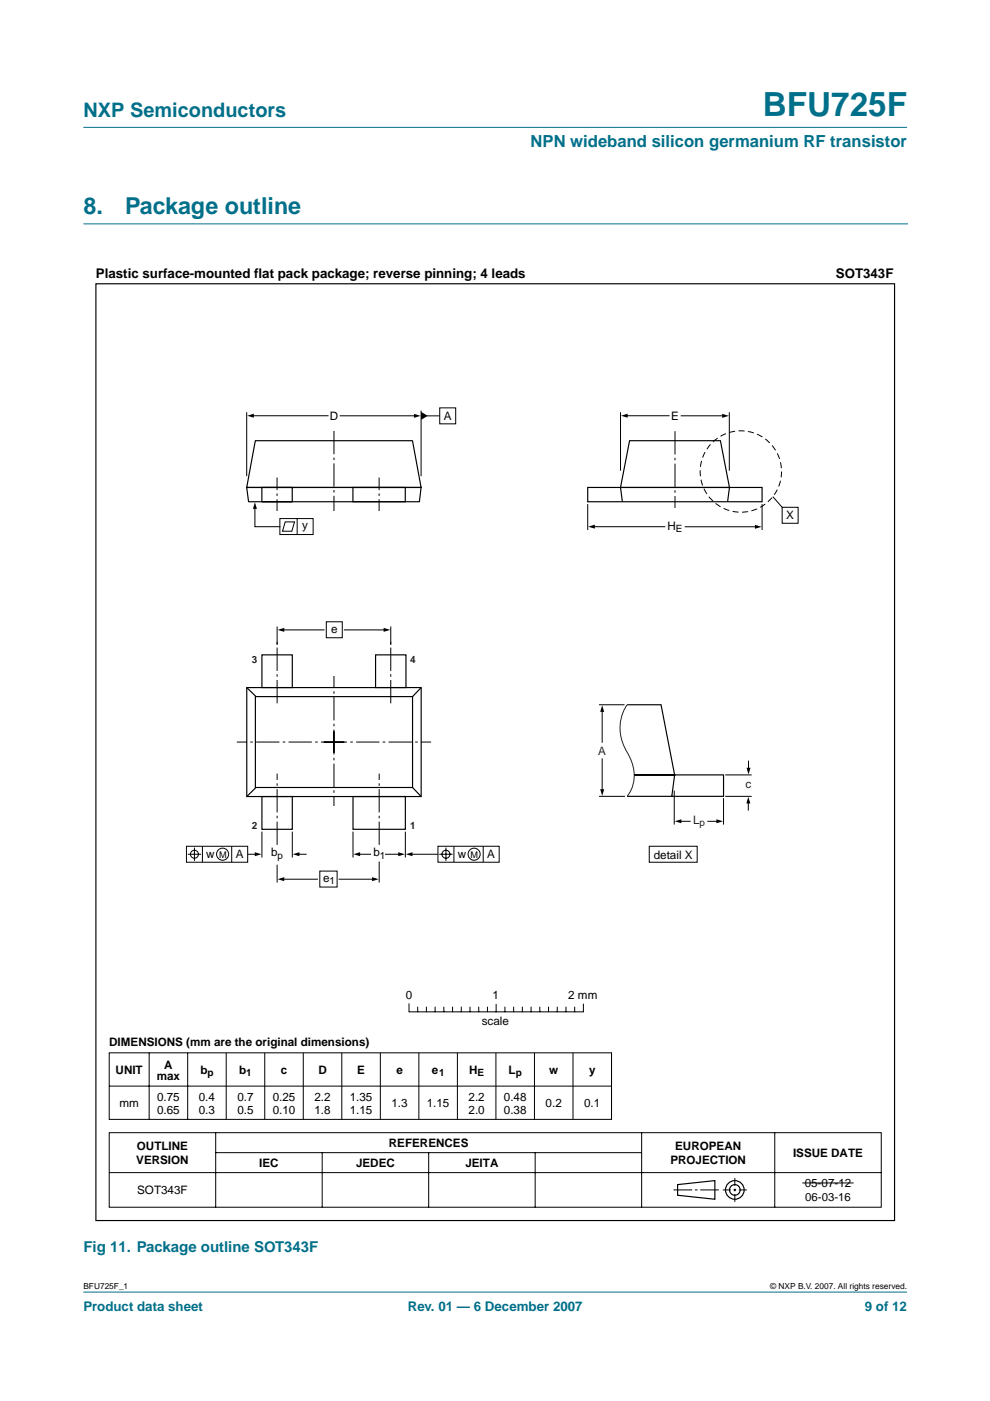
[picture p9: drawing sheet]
<svg xmlns="http://www.w3.org/2000/svg" width="210mm" height="297mm" viewBox="0 0 210 297" stroke-linecap="round" stroke-linejoin="round" font-family="sans-serif">
<g fill="#00708a" stroke="#00708a" stroke-width=".21">
<path d="M17.7 273.9h174.6z"/>
<path d="M17.7 27h174.6z"/>
</g>
<path d="M17.7 47.5h174.7" fill="none" stroke="#00708a" stroke-width=".21"/>
<g fill="none" stroke="#000" stroke-width=".21">
<path d="M131.6 87.4v12.4M132.8 88.1h9.1M144.4 88.2h9M154.6 87.4v12.4M124.6 106.9v5.5M161.6 106.9v5.5M163.9 105.3l1.9 2.3M165.8 107.6h3.4v3.3h-3.4zM127 149.4h5.4M127.7 150.7v6.7M127 168.8h5.5M127.7 160.9v6.7"/>
<path d="M137.7 179.4h10.1v3.4h-10.1zM143 167.6v7.2M144.2 174.1h2.1M150.1 174.1h2.1M153.4 169.2v5.6M153.8 164.3h5.6M153.8 168.8h5.6M158.7 170.1v1.7M158.7 161.4v1.7M86.7 212.8v1.7h37v-1.6M88.6 213.5v1M90.4 213.5v1"/>
<path d="M92.3 213.5v1M94.1 213.5v1M96 213.5v1M97.8 213.5v1M99.7 213.5v1M101.5 213.5v1M103.4 213.5v1M105.2 213v1.5M107.1 213.5v1M108.9 213.5v1M110.8 213.5v1M112.6 213.5v1"/>
<path d="M114.5 213.5v1M116.3 213.5v1M118.1 213.5v1M120 213.5v1M121.8 213.5v1M23.2 223.2h106.5v14.1h-106.5zM23.2 230.3h106.5M31.6 223.2v14.1M39.8 223.2v14.1M48 223.2v14.1M56.1 223.2v14.1M64.3 223.2v14.1"/>
<path d="M72.5 223.2v14.1M80.6 223.2v14.1M88.8 223.2v14.1M97 223.2v14.1M105.1 223.2v14.1M113.3 223.2v14.1M121.5 223.2v14.1M129.7 223.2v14.1M23.2 240.2h163.6v15.8h-163.6zM23.2 248.6h163.6M45.7 240.2v15.8M45.7 244.4h90.3"/>
<path d="M68.3 244.4v11.6M90.9 244.4v11.6M113.5 244.4v11.6M136 240.2v15.8M142.8 252.3h4M147.3 252.3h.6M148.5 252.3h3.9M153.3 252.3h1.7M155.5 252.3h.6M155.8 249.7v1.7M155.8 252v.6M155.8 253.1v1.7"/>
<path d="M156.6 252.3h1.7M164.3 240.2v15.8"/>
</g>
<g fill="none" stroke="#000" stroke-width=".25">
<path d="M20.3 60.2h169.4v198.6h-169.4zM124.6 103.4h37v3h-37zM133 149.4h7.2l2.8 14.9h-8.5h18.9v4.5h-20.4M143 164.3l-.6 4.5M143.7 251.2l7.9-.9v4l-7.9-.9z"/>
<circle cx="155.8" cy="252.3" r="1.98"/>
<circle cx="155.8" cy="252.3" r="1.13"/>
</g>
<path d="M131.7 88.1l1.4-.4v.9zM153.1 87.7l1.4 .5-1.4 .4zM127.7 149.5l.4 1.4h-.8zM127.3 167.3h.8l-.4 1.4zM143.1 174.1l1.4-.4v.8zM151.9 173.7l1.4 .4-1.4 .4zM158.7 168.9l.4 1.5h-.9zM158.3 162.8h.8l-.4 1.4z" fill="#000"/>
<path d="M133 149.4a9 9 0 0 0 0 10.1 8 8 0 0 1 .2 9l-.2 .3" fill="none" stroke="#231f20" stroke-width=".21"/>
<path d="M170.1 250.8h10.9z" fill="#000" stroke="#000" stroke-width=".21"/>
<circle cx="157.1" cy="100" r="8.6" fill="none" stroke="#000" stroke-width=".21" stroke-dasharray="1.2 .7 0 0" stroke-linecap="butt"/>
<path d="M143.1 110.1v-18.7" fill="none" stroke="#000" stroke-width=".21" stroke-dasharray="4.9 .7 .5 .7" stroke-linecap="butt"/>
<path d="M142.8 107.9h.6v4.1h-.6z" fill="#fff"/>
<path d="M54.1 93.4h33.4l1.8 10h-37zM133.5 93.4h19.2l2 10h-23.1zM52.3 103.4h37l-.4 3h-36.2zM55.5 103.4h6.5v3h-6.5zM74.8 103.4h11.1v3h-11.1zM131.6 103.4l.4 3M154.7 103.4l-.4 3" fill="none" stroke="#000" stroke-width=".25"/>
<path d="M52.3 87.4v13.6M53.5 88.1h16.1M72.1 88.2h16M89.3 87.1v13.9M90.4 88.2h2.8M93.2 86.5h3.4v3.4h-3.4zM59.3 109.9h7.1v3.4h-7.1zM60.5 110.7h1.9l-.5 1.9h-2zM63 109.9v3.4M125.8 111.7h15.2M145.3 111.7h15" fill="none" stroke="#000" stroke-width=".21"/>
<path d="M52.4 88.1l1.4-.4v.9zM87.8 87.7l1.4 .5-1.4 .4zM89.3 87.3l1.4 .9-1.4 .8zM124.7 111.7l1.4-.5v.9zM160.1 111.3l1.4 .4-1.4 .4z" fill="#000"/>
<path d="M58.7 110.8v-9.6M80.4 110.8v-9.6" fill="none" stroke="#000" stroke-width=".21" stroke-dasharray="4.9 .7 .5 .7" stroke-linecap="butt"/>
<path d="M58.4 108.5h.7v4.1h-.7z" fill="#fff"/>
<path d="M70.8 110.1v-18.8" fill="none" stroke="#000" stroke-width=".21" stroke-dasharray="4.9 .7 .5 .7" stroke-linecap="butt"/>
<g fill="#fff">
<path d="M70.5 108.5h.6v4.1h-.6z"/>
<path d="M80.1 108.5h.6v4.1h-.6z"/>
</g>
<g fill="none" stroke="#000" stroke-width=".21">
<path d="M54 107.6v4.1h5.3M58.8 132.8v3.9M60 133.6h8.7M69.2 131.8h3.4v3.4h-3.4zM73 133.6h8.6M82.9 132.8v3.9M39.5 179.4h13v3.4h-13zM41.2 179.7v2.8M42.9 179.4v3.4M49.1 179.4v3.4M55.5 176.3v5.5M62 176.3v5.5"/>
<path d="M74.8 176.3v5.5M85.9 176.3v5.5M92.9 179.4h12.9v3.4h-12.9zM94.5 179.7v2.8M96.2 179.4v3.4M102.5 179.4v3.4M39.8 181.1h2.8M52.6 181.1h1.7M58.8 183.3v3.8M60 186.4h7.3M63.2 181.1h1.7M67.8 184.7h3.7v3.4h-3.7z"/>
<path d="M71.9 186.4h7.3M76.1 181.1h2.5M80.4 182.7v4.4M81.7 181.1h3M92.8 181.1h-5.6M93.1 181.1h2.9"/>
<circle cx="41.2" cy="181.1" r=".85"/>
<circle cx="47.2" cy="181.1" r="1.28"/>
<circle cx="94.5" cy="181.1" r=".85"/>
<circle cx="100.5" cy="181.1" r="1.28"/>
</g>
<path d="M54 106.5l.5 1.4h-.9zM58.9 133.6l1.4-.5v.9zM81.3 133.1l1.5 .5-1.5 .4zM54 180.7l1.4 .4-1.4 .4zM58.9 186.4l1.4-.4v.8zM62.1 181.1l1.4-.4v.8zM74.9 181.1l1.5-.4v.8zM78.9 186l1.4 .4-1.4 .4zM84.4 180.7l1.4 .4-1.4 .4zM86 181.1l1.5-.4v.8z" fill="#000"/>
<path d="M58.8 149.1v-13.6M68.6 157.3h22.8M70.8 155v18.9M70.8 159.6v-18.8M73 157.3h-22.8M82.9 149.1v-13.6M58.8 179.1v-15.1M80.4 179.1v-15.1" fill="none" stroke="#000" stroke-width=".21" stroke-dasharray="4.9 .7 .5 .7" stroke-linecap="butt"/>
<path d="M55.5 138.8h6.5v7h-6.5zM79.6 138.8h6.5v7h-6.5zM52.3 145.8h37v23.1h-37zM52.3 145.8l2 1.9M54.1 147.7h33.4v19.3h-33.4zM89.3 145.8l-1.8 1.9M54.3 167l-2 1.9M55.5 168.9h6.5v6.9h-6.5zM74.8 168.9h11.1v6.9h-11.1zM87.5 167l1.8 1.9" fill="none" stroke="#000" stroke-width=".25"/>
<g fill="#fff">
<path d="M69.5 138.7h2.1v4.5h-2.1z"/>
<path d="M69.2 171h2.1v4.5h-2.1z"/>
</g>
<text font-size="7.1" fill="#00708a" x="161.7" y="24.7">BFU725F</text>
<g font-size="4.9" fill="#00708a">
<text x="17.7" y="45.5">8.</text>
<text x="26.5" y="45.5">Package outline</text>
</g>
<text font-size="4.2" fill="#00708a" x="17.7" y="24.9">NXP Semiconductors</text>
<text font-size="3.5" fill="#00708a" x="112.5" y="31.1">NPN wideband silicon germanium RF transistor</text>
<text font-size="3.2" fill="#00708a" x="17.7" y="265.5">Fig 11. Package outline SOT343F</text>
<g font-size="2.8">
<text x="20.3" y="59">Plastic surface-mounted flat pack package; reverse pinning; 4 leads</text>
<text x="177.2" y="59">SOT343F</text>
</g>
<g font-size="2.8" fill="#00708a">
<text x="17.7" y="278">Product data sheet</text>
<text x="86.5" y="278">Rev. 01 — 6 December 2007</text>
<text x="183.4" y="278">9 of 12</text>
</g>
<g font-size="2.5">
<text x="69.9" y="89">D</text>
<text x="94.1" y="89">A</text>
<text x="142.3" y="89">E</text>
<text x="64.1" y="112.2">y</text>
<text x="141.5" y="112.4">H</text>
<text x="166.7" y="110.1">X</text>
<text x="70.2" y="134.2">e</text>
<text x="43.7" y="182">w</text>
<text x="50" y="182">A</text>
<text x="57.5" y="181.6">b</text>
<text x="79.2" y="181.6">b</text>
<text x="97" y="182">w</text>
<text x="103.3" y="182">A</text>
<text x="138.6" y="182">detail X</text>
<text x="68.5" y="186.9">e</text>
<text x="86" y="211.9">0</text>
<text x="104.4" y="211.9">1</text>
<text x="120.5" y="211.9">2 mm</text>
<text x="23.2" y="221.8">DIMENSIONS (mm are the original dimensions)</text>
<text x="102.2" y="217.4">scale</text>
<text x="24.5" y="227.7">UNIT</text>
<text x="34.8" y="226.6">A</text>
<text x="42.5" y="227.7">b</text>
<text x="50.7" y="227.7">b</text>
<text x="59.5" y="227.7">c</text>
<text x="67.5" y="227.7">D</text>
<text x="75.7" y="227.7">E</text>
<text x="84" y="227.7">e</text>
<text x="91.5" y="227.7">e</text>
<text x="99.5" y="227.7">H</text>
<text x="107.8" y="227.7">L</text>
<text x="116.4" y="227.7">w</text>
<text x="124.9" y="227.7">y</text>
<text x="33.2" y="229.1">max</text>
<text x="33.3" y="233.4">0.75</text>
<text x="42.2" y="233.4">0.4</text>
<text x="50.3" y="233.4">0.7</text>
<text x="57.8" y="233.4">0.25</text>
<text x="66.7" y="233.4">2.2</text>
<text x="74.2" y="233.4">1.35</text>
<text x="99.3" y="233.4">2.2</text>
<text x="106.8" y="233.4">0.48</text>
<text x="25.3" y="234.8">mm</text>
<text x="33.3" y="236.2">0.65</text>
<text x="42.2" y="236.2">0.3</text>
<text x="50.3" y="236.2">0.5</text>
<text x="57.8" y="236.2">0.10</text>
<text x="66.7" y="236.2">1.8</text>
<text x="74.2" y="236.2">1.15</text>
<text x="83" y="234.8">1.3</text>
<text x="90.5" y="234.8">1.15</text>
<text x="99.3" y="236.2">2.0</text>
<text x="106.8" y="236.2">0.38</text>
<text x="115.7" y="234.8">0.2</text>
<text x="123.9" y="234.8">0.1</text>
<text x="29" y="243.8">OUTLINE</text>
<text x="82.5" y="243.3">REFERENCES</text>
<text x="143.2" y="243.8">EUROPEAN</text>
<text x="168.1" y="245.2">ISSUE DATE</text>
<text x="28.9" y="246.8">VERSION</text>
<text x="55" y="247.5">IEC</text>
<text x="75.5" y="247.5">JEDEC</text>
<text x="98.7" y="247.5">JEITA</text>
<text x="142.1" y="246.8">PROJECTION</text>
<text x="170.6" y="251.6">05-07-12</text>
<text x="29.1" y="253.1">SOT343F</text>
</g>
<g font-size="2.5" fill="#231f20">
<text x="126.8" y="160">A</text>
<text x="158.1" y="167.1">c</text>
<text x="146.9" y="174.6">L</text>
</g>
<text font-size="2.4" x="170.7" y="254.6">06-03-16</text>
<g font-size="2.1">
<text x="143.3" y="112.9">E</text>
<text x="58.9" y="182.1">p</text>
<text x="80.5" y="182.1">1</text>
<text x="69.9" y="187.4">1</text>
<text x="44" y="228.2">p</text>
<text x="52.2" y="228.2">1</text>
<text x="93.1" y="228.2">1</text>
<text x="101.3" y="228.2">E</text>
<text x="109.3" y="228.2">p</text>
</g>
<g font-size="2.1" fill="#231f20">
<text x="53.4" y="140.5">3</text>
<text x="87" y="140.5">4</text>
<text x="53.4" y="175.7">2</text>
<text x="87" y="175.7">1</text>
<text x="148.3" y="175.1">p</text>
</g>
<g font-size="1.9">
<text x="46.4" y="181.8">M</text>
<text x="99.8" y="181.8">M</text>
</g>
<g font-size="1.8">
<text x="17.7" y="273.4">BFU725F_1</text>
<text x="163.3" y="273.4">© NXP B.V. 2007. All rights reserved.</text>
</g>
</svg>
